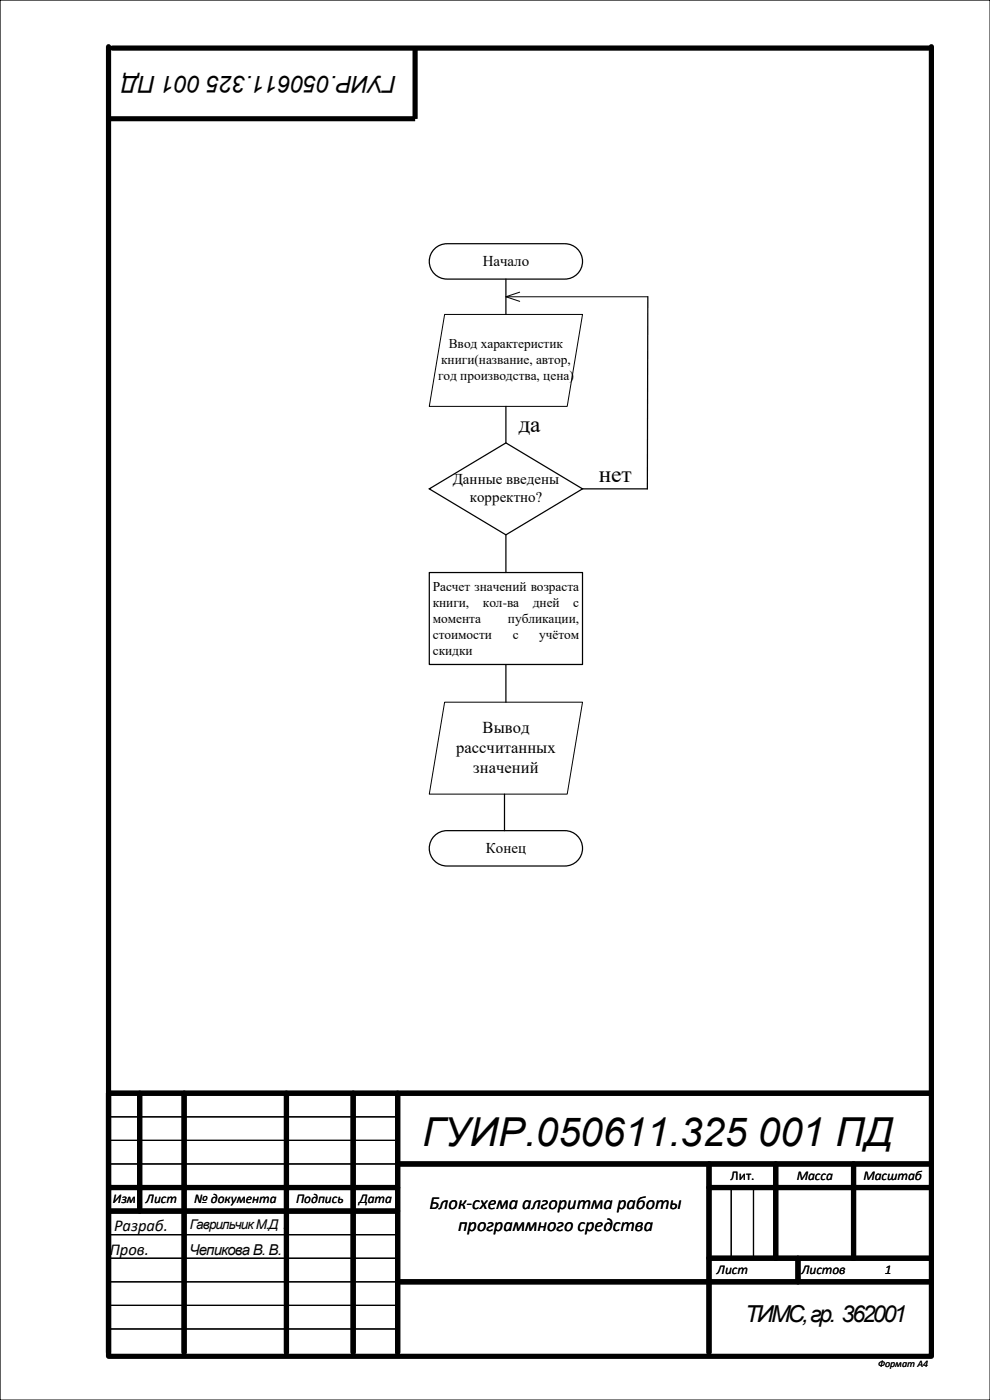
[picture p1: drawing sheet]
<svg xmlns="http://www.w3.org/2000/svg" width="210mm" height="297mm" viewBox="0 0 210 297" stroke-linecap="round" stroke-linejoin="round" font-family="sans-serif">
<path d="M0 0h210v297h-210z" fill="none" stroke="#000" stroke-width=".26"/>
<g fill="none" stroke="#000" stroke-width="1.1">
<path d="M23 9.9v277.8h174.5v-277.8M23.8 10.2h173.7M29.6 231.9v25M39.1 231.9v55M60.8 231.9v55M74.9 231.9v55M84.3 231.9v55M197.5 231.9h-174.5v55M23 251.9h61.3M23 256.9h61.3M84.3 246.9h113.2M150.4 246.9v40"/>
<path d="M150.4 251.9h47.1M164.5 246.9v20M181 246.9v20M84.5 271.9h113M150.4 266.9h47.1M169.2 266.9v5"/>
</g>
<path d="M23 236.9h61.3M23 241.9h61.3M23 246.9h61.3M155.1 251.9v15M159.8 251.9v15M23 261.9h61.3M23 266.9h61.3M23 271.9h61.5M23 276.9h61.3M23 281.9h61.3" fill="none" stroke="#000" stroke-width=".25"/>
<path d="M88 10.2v15h-65.2" fill="none" stroke="#000" stroke-width="1" stroke-linecap="butt"/>
<path d="M94.3 148.9h29.2l-3.2 19.6h-29.3z" fill-rule="evenodd" fill="#fff"/>
<path d="M94.3 148.9h29.2l-3.2 19.6h-29.3z" fill="none" stroke="#000" stroke-width=".21"/>
<path d="M92.1 52.8a3.7 3.7 0 0 1 2.7-1.1h25a3.8 3.8 0 0 1 3.7 3.7 3.8 3.8 0 0 1-3.7 3.8h-25a3.7 3.7 0 0 1-3.5-2.3 3.7 3.7 0 0 1 .8-4.1zM91 103.7l16.3-9.8 16.2 9.8-16.2 9.7zM92.1 177.3a3.7 3.7 0 0 1 2.7-1.1h25a3.8 3.8 0 0 1 3.7 3.7 3.8 3.8 0 0 1-3.7 3.8h-25a3.7 3.7 0 0 1-3.5-2.3 3.7 3.7 0 0 1 .8-4.1z" fill="none" stroke="#000" stroke-width=".26"/>
<path d="M94.3 66.7h29.2l-3.2 19.5h-29.3z" fill-rule="evenodd" fill="#fff"/>
<path d="M94.3 66.7h29.2l-3.2 19.5h-29.3z" fill="none" stroke="#000" stroke-width=".21"/>
<path d="M91 121.4h32.5v19.5h-32.5z" fill-rule="evenodd" fill="#fff"/>
<path d="M107.3 59.2v7.5M137.4 62.9l-.1 40.8h-13.8M107.3 86.2v7.7M107.3 113.4v8.1M91 121.4h32.5v19.5h-32.5zM107.3 140.9v8M107 168.5v7.7" fill="none" stroke="#000" stroke-width=".26"/>
<path d="M107.3 62.9h30.1M110.2 62l-2.9 .9 2.9 1" fill="none" stroke="#000" stroke-width=".21"/>
<text font-size="8.5" x="89.6" y="243">ГУИР.050611.325 001 ПД</text>
<g font-size="5">
<text x="84.1" y="16.2" transform="rotate(-180 84.1 16.2)">ГУИР.050611.325 001 ПД</text>
<text x="110" y="91.7">да</text>
<text x="127" y="102.2">нет</text>
<text x="158" y="280.5">ТИМС, гр. 362001</text>
</g>
<g font-size="3.9">
<text x="91.1" y="256.4">Блок-схема алгоритма работы</text>
<text x="97.2" y="261.1">программного средства</text>
</g>
<g font-size="3.5">
<text x="102.3" y="155.5">Вывод</text>
<text x="96.7" y="159.8">рассчитанных</text>
<text x="100.4" y="164">значений</text>
<text x="24.2" y="261.2">Разраб.</text>
<text x="23.3" y="266.3">Пров.</text>
</g>
<g font-size="3.2">
<text x="102.4" y="56.4">Начало</text>
<text x="96" y="102.8">Данные введены</text>
<text x="99.6" y="106.6">корректно?</text>
<text x="103.1" y="180.9">Конец</text>
<text x="40.2" y="266.2">Чепикова В. В.</text>
</g>
<g font-size="2.8">
<text x="93.6" y="77.3">книги(название, автор,</text>
<text x="95.2" y="73.9">Ввод характеристик</text>
<text x="92.9" y="80.7">год производства, цена)</text>
<text x="91.8" y="125.3">Расчет значений возраста</text>
<text x="91.8" y="128.7">книги,</text>
<text x="102.4" y="128.7">кол-ва</text>
<text x="113" y="128.7">дней</text>
<text x="121.6" y="128.7">с</text>
<text x="91.8" y="132.1">момента</text>
<text x="91.8" y="135.4">стоимости</text>
<text x="107.7" y="132.1">публикации,</text>
<text x="108.7" y="135.4">с</text>
<text x="114.3" y="135.4">учётом</text>
<text x="91.8" y="138.8">скидки</text>
<text x="154.9" y="250.3">Лит.</text>
<text x="169" y="250.3">Масса</text>
<text x="183.1" y="250.3">Масштаб</text>
<text x="23.9" y="255.3">Изм</text>
<text x="30.9" y="255.3">Лист</text>
<text x="41.2" y="255.3">№ документа</text>
<text x="62.8" y="255.3">Подпись</text>
<text x="76.2" y="255.3">Дата</text>
<text x="40.3" y="260.8">Гаврильчик М.Д .</text>
<text x="152.1" y="270.3">Лист</text>
<text x="170" y="270.3">Листов</text>
<text x="187.7" y="270.3">1</text>
</g>
<text font-size="2.1" x="186.2" y="290.1">Формат А4</text>
</svg>
